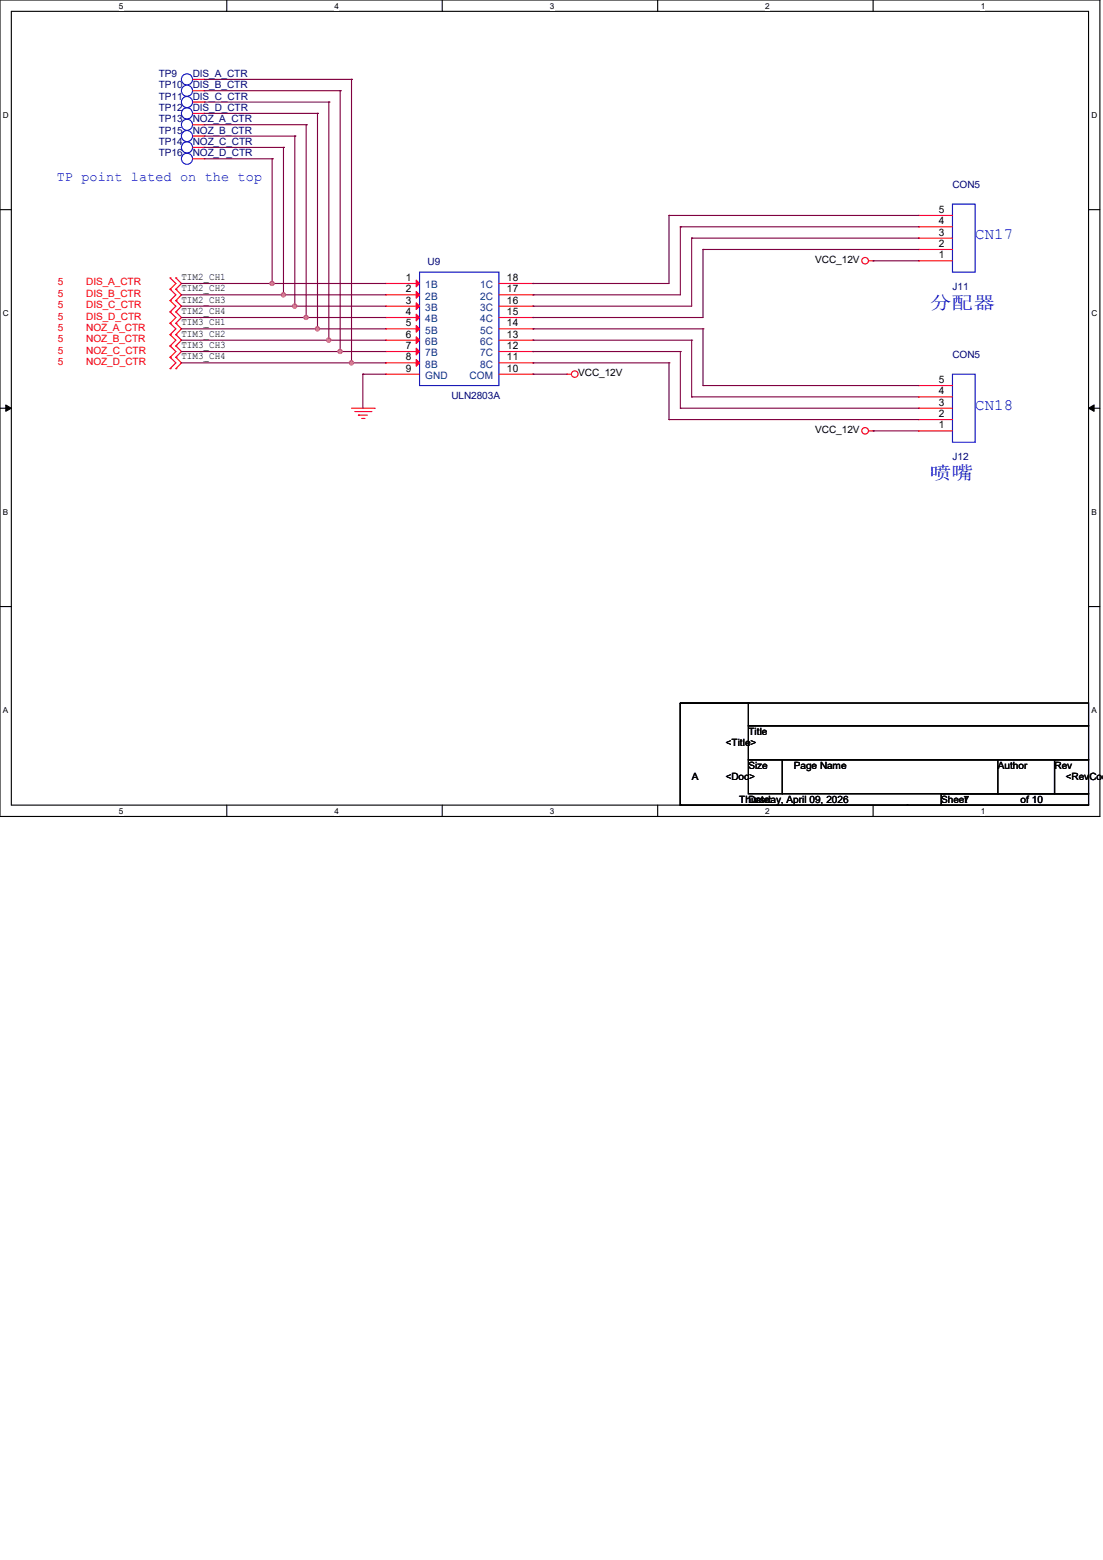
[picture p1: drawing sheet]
<svg xmlns="http://www.w3.org/2000/svg" width="210mm" height="297mm" viewBox="0 0 210 297" stroke-linecap="round" stroke-linejoin="round" font-family="sans-serif">
<path d="M0 0h209.4v155.4h-209.4zM2.2 2.2h205.1v151.1h-205.1z" fill="none" stroke="#000" stroke-width=".21"/>
<g fill="#fff">
<path d="M22.6 .3h.9v1.7h-.9z"/>
<path d="M22.6 153.5h.9v1.8h-.9z"/>
</g>
<path d="M43.2 0v2.2M43.2 153.3v2.1" fill="none" stroke="#000" stroke-width=".21"/>
<g fill="#fff">
<path d="M63.7 .3h.8v1.7h-.8z"/>
<path d="M63.7 153.5h.8v1.8h-.8z"/>
</g>
<path d="M84.2 0v2.2M84.2 153.3v2.1" fill="none" stroke="#000" stroke-width=".21"/>
<g fill="#fff">
<path d="M104.7 .3h.8v1.7h-.8z"/>
<path d="M104.7 153.5h.8v1.8h-.8z"/>
</g>
<path d="M125.2 0v2.2M125.2 153.3v2.1" fill="none" stroke="#000" stroke-width=".21"/>
<g fill="#fff">
<path d="M145.7 .3h.9v1.7h-.9z"/>
<path d="M145.7 153.5h.9v1.8h-.9z"/>
</g>
<path d="M166.2 0v2.2M166.2 153.3v2.1" fill="none" stroke="#000" stroke-width=".21"/>
<g fill="#fff">
<path d="M186.7 .3h.9v1.7h-.9z"/>
<path d="M186.7 153.5h.9v1.8h-.9z"/>
<path d="M.6 21h1.1v1.8h-1.1z"/>
<path d="M207.8 21h1.1v1.8h-1.1z"/>
<path d="M.6 58.8h1.1v1.7h-1.1z"/>
<path d="M207.8 58.8h1.1v1.7h-1.1z"/>
</g>
<path d="M0 39.9h2.2M207.3 39.9h2.1" fill="none" stroke="#000" stroke-width=".21"/>
<g fill="#fff">
<path d="M.6 96.6h1v1.7h-1z"/>
<path d="M207.8 96.6h1v1.7h-1z"/>
</g>
<path d="M0 77.7h2.2M207.3 77.7h2.1" fill="none" stroke="#000" stroke-width=".21"/>
<path d="M1.1 77.1l1.1 .6-1.1 .6zM207.3 77.7l1-.6v1.2z" fill="#000" stroke="#000" stroke-width=".19"/>
<g fill="#fff">
<path d="M.6 134.4h.9v1.7h-.9z"/>
<path d="M207.8 134.4h1v1.7h-1z"/>
</g>
<g fill="none" stroke="#000" stroke-width=".21">
<path d="M0 115.5h2.2M207.3 115.5h2.1M142.5 133.9h64.8v4.3h-64.8zM142.5 138.2h64.8v6.5h-64.8zM142.5 133.9h.1M142.5 133.9h-13v19.4M129.5 153.3h.1M129.5 153.3h49.7M142.5 144.7h6.5v6.4h-6.5zM142.5 153.3h.1M149 144.7h51.8v6.4h-51.8zM172.7 153.3h.1"/>
<path d="M179.2 151.1h28.1v2.2h-28.1zM179.2 153.3h.1M190 151.1h.1M190 144.7v6.4M200.8 144.7h6.5v6.4h-6.5z"/>
</g>
<g fill="none" stroke="#f00" stroke-width=".21">
<path d="M36.7 15.1h2.2M36.7 17.3h2.2M36.7 19.4h2.2M38.9 15.1h.1M38.9 17.3h.1M38.9 19.4h.1M36.7 28.1h2.2M36.7 25.9h2.2M36.7 30.2h2.2M36.7 21.6h2.2M36.7 23.7h2.2M38.9 28.1h.1"/>
<path d="M38.9 25.9h.1M38.9 30.2h.1M38.9 21.6h.1M38.9 23.7h.1M32.4 52.9h.1M32.4 55.1h.1M32.4 57.2h.1M32.4 59.4h.1M32.4 52.9l1.1 1.1-1.1 1.1M32.4 55.1l1.1 1-1.1 1.1M32.4 57.2l1.1 1.1-1.1 1.1M32.4 59.4l1.1 1.1-1.1 1.1"/>
<path d="M33.5 55.1h.1M33.5 52.9h.1M33.5 57.2h.1M33.5 59.4h.1M33.5 52.9l1 1.1-1 1.1M33.5 55.1l1 1-1 1.1M33.5 57.2l1 1.1-1 1.1M33.5 59.4l1 1.1-1 1.1M73.4 54h.1M73.4 56.1h.1M73.4 58.3h.1M73.4 54h6.5"/>
<path d="M73.4 56.1h6.5M73.4 58.3h6.5M95 54h6.5M95 56.1h6.5M95 58.3h6.5M101.5 58.3h.1M101.5 56.1h.1M101.5 54h.1M165.4 49.7h.8M166.2 49.7h.1M174.9 49.7h.1M174.9 47.5h.1"/>
<path d="M174.9 45.3h.1M174.9 43.2h.1M174.9 41h.1M174.9 49.7h6.5M174.9 47.5h6.5M174.9 45.3h6.5M174.9 43.2h6.5M174.9 41h6.5M32.4 61.6h.1M32.4 63.7h.1M32.4 65.9h.1M32.4 68h.1"/>
<path d="M32.4 70.2h.1M32.4 61.6l1.1 1-1.1 1.1M32.4 63.7l1.1 1.1-1.1 1.1M32.4 65.9l1.1 1-1.1 1.1M32.4 68l1.1 1.1-1.1 1.1M33.5 61.6h.1M33.5 63.7h.1M33.5 65.9h.1M33.5 68h.1M33.5 70.2h.1M33.5 61.6l1 1-1 1.1M33.5 63.7l1 1.1-1 1.1"/>
<path d="M33.5 65.9l1 1-1 1.1M33.5 68l1 1.1-1 1.1M66.9 77.7h4.3M67.6 78.4h3M68.2 79h.1M68.2 79h1.7M68.9 79.7h.4M69.3 79.7h.1M70.6 78.4h.1M71.2 77.7h.1M73.4 60.5h.1M73.4 62.6h.1"/>
<path d="M73.4 64.8h.1M73.4 66.9h.1M73.4 69.1h.1M73.4 71.2h.1M73.4 71.2h6.5M73.4 60.5h6.5M73.4 62.6h6.5M73.4 64.8h6.5M73.4 66.9h6.5M73.4 69.1h6.5M95 71.2h6.5M95 60.5h6.5"/>
<path d="M95 62.6h6.5M95 64.8h6.5M95 66.9h6.5M95 69.1h6.5M101.5 69.1h.1M101.5 66.9h.1M101.5 64.8h.1M101.5 62.6h.1M101.5 60.5h.1M101.5 71.2h.1M107.9 71.2h.1M107.9 71.2h.9"/>
<path d="M174.9 79.9h.1M174.9 77.7h.1M174.9 75.6h.1M174.9 73.4h.1M174.9 77.7h6.5M174.9 79.9h6.5M174.9 75.6h6.5M174.9 73.4h6.5M165.4 82h.8M166.2 82h.1M174.9 82h.1M174.9 82h6.5"/>
<circle cx="164.7" cy="49.6" r=".63"/>
<circle cx="109.4" cy="71.2" r=".63"/>
<circle cx="164.7" cy="82" r=".63"/>
</g>
<g fill="none" stroke="#00f" stroke-width=".21">
<path d="M181.4 38.9h4.3v12.9h-4.3zM79.9 51.8h15.1v21.6h-15.1zM181.4 71.2h4.3v13h-4.3z"/>
<circle cx="35.6" cy="19.4" r="1.06"/>
<circle cx="35.6" cy="17.3" r="1.06"/>
<circle cx="35.6" cy="15.1" r="1.06"/>
<circle cx="35.6" cy="21.6" r="1.06"/>
<circle cx="35.6" cy="23.7" r="1.06"/>
<circle cx="35.6" cy="25.9" r="1.06"/>
<circle cx="35.6" cy="28.1" r="1.06"/>
<circle cx="35.6" cy="30.2" r="1.06"/>
</g>
<g fill="#f00" stroke="#f00" stroke-width=".21">
<path d="M79.2 53.3l.7 .7-.7 .6z"/>
<path d="M79.2 55.5l.7 .6-.7 .7z"/>
<path d="M79.2 57.7l.7 .6-.7 .6z"/>
<path d="M79.2 59.8l.7 .7-.7 .6z"/>
<path d="M79.2 62l.7 .6-.7 .6z"/>
<path d="M79.2 64.1l.7 .7-.7 .6z"/>
<path d="M79.2 66.3l.7 .6-.7 .7z"/>
<path d="M79.2 68.5l.7 .6-.7 .6z"/>
</g>
<g fill="none" stroke="#800040" stroke-width=".21">
<path d="M38.9 19.4h23.7M38.9 17.3h25.9M38.9 15.1h28M62.6 19.4h.1M62.6 19.4v45.4M64.8 17.3h.1M64.8 17.3v49.6M66.9 15.1h.1M66.9 15.1v54M38.9 30.2h12.9M38.9 28.1h15.1M38.9 25.9h17.2"/>
<path d="M38.9 23.7h19.4M38.9 21.6h21.6M51.8 30.2h.1M51.8 30.2v23.8M54 28.1h.1M54 28.1v28M56.1 25.9h.1M56.1 25.9v32.4M58.3 23.7h.1M58.3 23.7v36.8M60.5 21.6h.1M60.5 21.6v41"/>
<path d="M34.5 54h38.9M34.5 56.1h38.9M34.5 58.3h38.9M51.8 54h.1M54 56.1h.1M56.1 58.3h.1M101.5 54h.1M101.5 56.1h.1M101.5 58.3h.1M127.4 41h.1M127.4 41v13h-25.9M127.4 41h47.5"/>
<path d="M129.5 43.2h.1M129.5 43.2v12.9h-28M129.5 43.2h45.4M131.7 45.3h.1M131.7 45.3v13h-30.2M131.7 45.3h43.2M133.9 47.5h.1M133.9 47.5v13h-32.4M133.9 47.5h41M166.2 49.7h.1M166.2 49.7h8.7M34.5 60.5h38.9"/>
<path d="M34.5 62.6h38.9M34.5 64.8h38.9M34.5 66.9h38.9M34.5 69.1h38.9M58.3 60.5h.1M60.5 62.6h.1M62.6 64.8h.1M64.8 66.9h.1M66.9 69.1h.1M69.1 71.2h.1M69.1 71.2h4.3M69.1 71.2v6.5"/>
<path d="M101.5 71.2h.1M101.5 60.5h.1M101.5 62.6h.1M101.5 64.8h.1M101.5 66.9h.1M101.5 69.1h.1M101.5 71.2h6.4M101.5 62.6h32.4M101.5 64.8h30.2M101.5 66.9h28M101.5 69.1h25.9M127.4 69.1h.1"/>
<path d="M127.4 79.9h.1M127.4 69.1v10.8M127.4 79.9h47.5M129.5 66.9h.1M129.5 77.7h.1M129.5 66.9v10.8M129.5 77.7h45.4M131.7 64.8h.1M131.7 75.6h.1M131.7 64.8v10.8M131.7 75.6h43.2M133.9 62.6h.1"/>
<path d="M133.9 73.4h.1M133.9 62.6v10.8M133.9 73.4h41M166.2 82h.1M166.2 82h8.7"/>
</g>
<g fill="#f0f" stroke="#f0f" stroke-width=".21">
<circle cx="56.1" cy="58.3" r=".4"/>
<circle cx="66.9" cy="69.1" r=".4"/>
<circle cx="51.8" cy="54" r=".4"/>
<circle cx="54" cy="56.1" r=".4"/>
<circle cx="58.3" cy="60.4" r=".4"/>
<circle cx="60.4" cy="62.6" r=".4"/>
<circle cx="62.6" cy="64.7" r=".4"/>
<circle cx="64.7" cy="66.9" r=".4"/>
</g>
<g font-size="3.4" fill="#00f">
<text x="177" y="58.8">分配器</text>
<text x="177" y="91.2">喷嘴</text>
</g>
<g font-size="3" fill="#00f">
<text x="185.7" y="45.6">CN17</text>
<text x="185.7" y="78">CN18</text>
</g>
<text font-size="2.6" fill="#00f" x="10.8" y="34.5">TP point lated on the top</text>
<g font-size="1.9" fill="#000080">
<text x="30.2" y="14.6">TP9</text>
<text x="30.2" y="16.8">TP10</text>
<text x="36.7" y="14.6">DIS_A_CTR</text>
<text x="36.7" y="16.8">DIS_B_CTR</text>
<text x="30.2" y="19">TP11</text>
<text x="30.2" y="21.1">TP12</text>
<text x="30.2" y="23.3">TP13</text>
<text x="36.7" y="19">DIS_C_CTR</text>
<text x="36.7" y="21.1">DIS_D_CTR</text>
<text x="36.7" y="23.3">NOZ_A_CTR</text>
<text x="30.2" y="27.6">TP14</text>
<text x="30.2" y="25.4">TP15</text>
<text x="30.2" y="29.8">TP16</text>
<text x="36.7" y="27.6">NOZ_C_CTR</text>
<text x="36.7" y="25.4">NOZ_B_CTR</text>
<text x="36.7" y="29.8">NOZ_D_CTR</text>
<text x="181.4" y="35.8">CON5</text>
<text x="81.4" y="50.5">U9</text>
<text x="181.4" y="55.2">J11</text>
<text x="181.4" y="68.2">CON5</text>
<text x="85.9" y="75.9">ULN2803A</text>
<text x="181.4" y="87.6">J12</text>
</g>
<g font-size="1.9">
<text x="178.7" y="40.6">5</text>
<text x="178.7" y="47">2</text>
<text x="178.7" y="44.9">3</text>
<text x="178.7" y="42.7">4</text>
<text x="34.5" y="53.3">TIM2_CH1</text>
<text x="77.3" y="53.5">1</text>
<text x="96.5" y="53.5">18</text>
<text x="155.2" y="50">VCC_12V</text>
<text x="178.7" y="49.2">1</text>
<text x="34.5" y="55.5">TIM2_CH2</text>
<text x="34.5" y="57.6">TIM2_CH3</text>
<text x="34.5" y="59.8">TIM2_CH4</text>
<text x="77.3" y="55.7">2</text>
<text x="77.3" y="57.8">3</text>
<text x="77.3" y="60">4</text>
<text x="96.5" y="60">15</text>
<text x="96.5" y="57.8">16</text>
<text x="96.5" y="55.7">17</text>
<text x="34.5" y="61.9">TIM3_CH1</text>
<text x="34.5" y="64.1">TIM3_CH2</text>
<text x="77.3" y="62.1">5</text>
<text x="77.3" y="64.3">6</text>
<text x="96.5" y="64.3">13</text>
<text x="96.5" y="62.1">14</text>
<text x="34.5" y="66.3">TIM3_CH3</text>
<text x="34.5" y="68.4">TIM3_CH4</text>
<text x="77.3" y="66.5">7</text>
<text x="77.3" y="68.6">8</text>
<text x="77.3" y="70.8">9</text>
<text x="96.5" y="68.6">11</text>
<text x="96.5" y="66.5">12</text>
<text x="96.5" y="70.8">10</text>
<text x="110.1" y="71.6">VCC_12V</text>
<text x="178.7" y="77.3">3</text>
<text x="178.7" y="75.1">4</text>
<text x="178.7" y="72.9">5</text>
<text x="155.2" y="82.4">VCC_12V</text>
<text x="178.7" y="81.6">1</text>
<text x="178.7" y="79.4">2</text>
<text x="138.2" y="142">&lt;Title&gt;</text>
<text x="142.5" y="139.9">Title</text>
<text x="131.7" y="148.5">A</text>
<text x="138.2" y="148.5">&lt;Doc&gt;</text>
<text x="142.5" y="146.3">Size</text>
<text x="151.1" y="146.3">Page Name</text>
<text x="190" y="146.3">Author</text>
<text x="200.8" y="146.3">Rev</text>
<text x="202.9" y="148.5">&lt;RevCode</text>
<text x="140.8" y="152.8">Thursday, April 09, 2026</text>
<text x="142.5" y="152.8">Date:</text>
<text x="179.2" y="152.8">Sheet7</text>
<text x="194.3" y="152.8">of 10</text>
</g>
<g font-size="1.9" fill="#f00">
<text x="11" y="54.4">5</text>
<text x="11" y="56.5">5</text>
<text x="11" y="58.7">5</text>
<text x="16.4" y="54.4">DIS_A_CTR</text>
<text x="16.4" y="56.5">DIS_B_CTR</text>
<text x="16.4" y="58.7">DIS_C_CTR</text>
<text x="11" y="60.8">5</text>
<text x="11" y="63">5</text>
<text x="11" y="65.2">5</text>
<text x="16.4" y="60.8">DIS_D_CTR</text>
<text x="16.4" y="63">NOZ_A_CTR</text>
<text x="16.4" y="65.2">NOZ_B_CTR</text>
<text x="11" y="67.3">5</text>
<text x="11" y="69.5">5</text>
<text x="16.4" y="67.3">NOZ_C_CTR</text>
<text x="16.4" y="69.5">NOZ_D_CTR</text>
</g>
<g font-size="1.9" fill="#004080">
<text x="81" y="54.9">1B</text>
<text x="81" y="57">2B</text>
<text x="81" y="59.2">3B</text>
<text x="91.4" y="59.2">3C</text>
<text x="91.4" y="57">2C</text>
<text x="91.4" y="54.9">1C</text>
<text x="81" y="61.3">4B</text>
<text x="81" y="63.5">5B</text>
<text x="81" y="65.7">6B</text>
<text x="91.4" y="65.7">6C</text>
<text x="91.4" y="63.5">5C</text>
<text x="91.4" y="61.3">4C</text>
<text x="81" y="67.8">7B</text>
<text x="81" y="70">8B</text>
<text x="91.4" y="70">8C</text>
<text x="91.4" y="67.8">7C</text>
<text x="81" y="72.1">GND</text>
<text x="89.4" y="72.1">COM</text>
</g>
<g font-size="1.6">
<text x="22.6" y="1.7">5</text>
<text x="63.7" y="1.7">4</text>
<text x="104.7" y="1.7">3</text>
<text x="145.7" y="1.7">2</text>
<text x="186.7" y="1.7">1</text>
<text x=".6" y="22.4">D</text>
<text x="207.8" y="22.4">D</text>
<text x=".6" y="60.2">C</text>
<text x="207.8" y="60.2">C</text>
<text x=".6" y="98">B</text>
<text x="207.8" y="98">B</text>
<text x=".6" y="135.8">A</text>
<text x="207.8" y="135.8">A</text>
<text x="22.6" y="154.9">5</text>
<text x="63.7" y="154.9">4</text>
<text x="104.7" y="154.9">3</text>
<text x="145.7" y="154.9">2</text>
<text x="186.7" y="154.9">1</text>
</g>
</svg>
